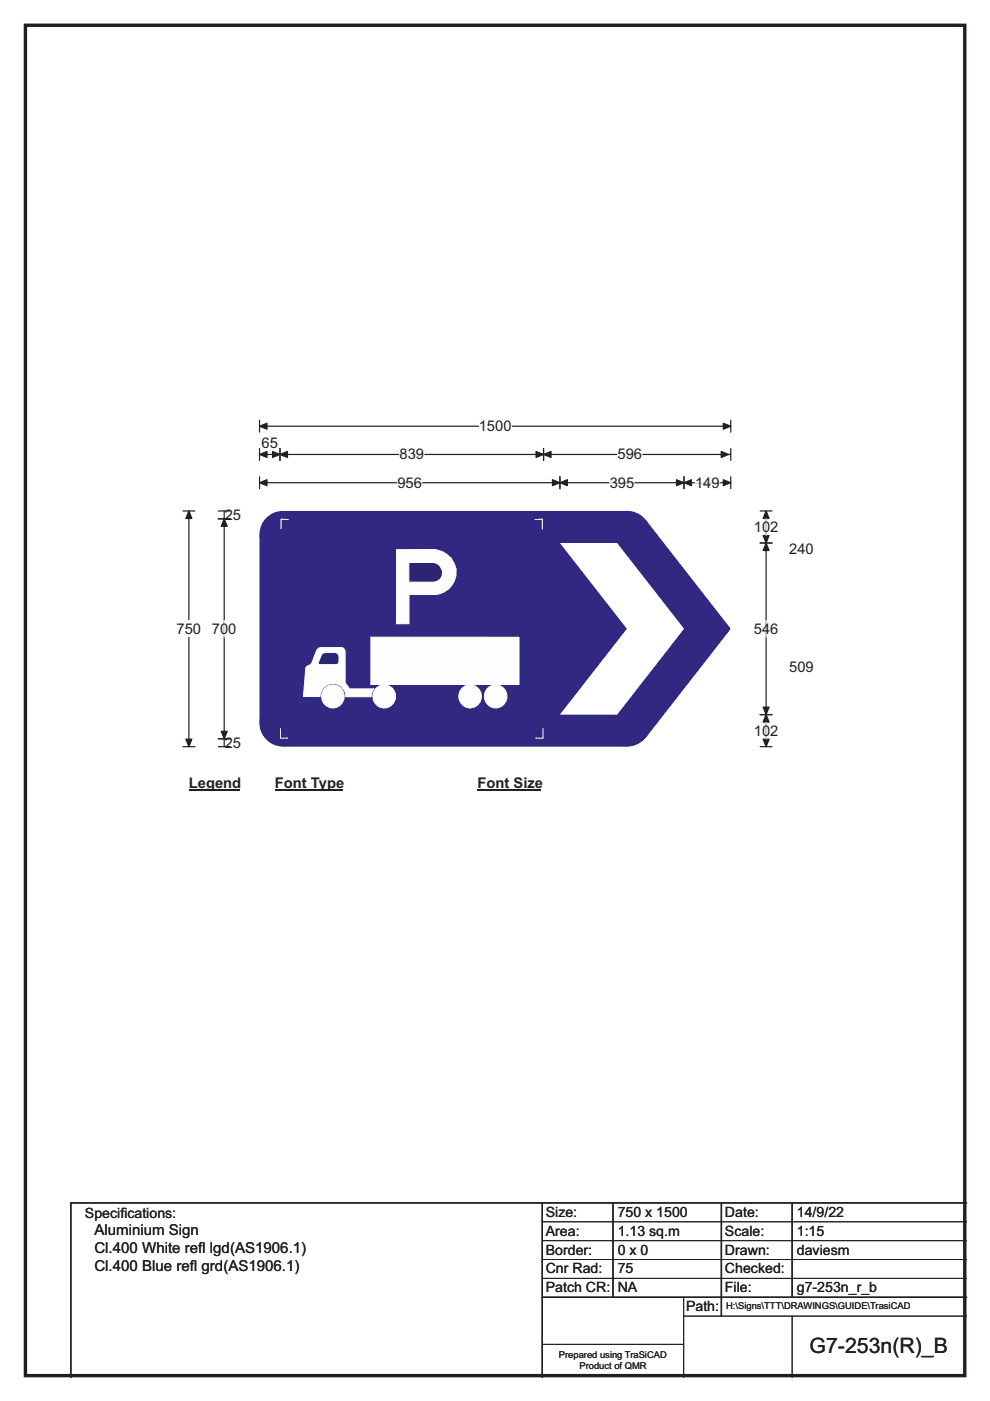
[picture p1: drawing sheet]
<svg xmlns="http://www.w3.org/2000/svg" width="210mm" height="297mm" viewBox="0 0 210 297" stroke-linecap="round" stroke-linejoin="round" font-family="sans-serif">
<path d="M5.4 5.4h199.2v286.3h-199.2z" fill="none" stroke="#231f20" stroke-width=".72"/>
<path d="M55 90.4h100M55 89.1v2.5M155 89.1v2.5" fill="none" stroke="#231f20" stroke-width=".25"/>
<g fill="#231f20" stroke="#231f20" stroke-width=".25">
<path d="M55 90.4l1.6-.7v1.3z" fill-rule="evenodd"/>
<path d="M153.4 89.7l1.6 .7-1.6 .6z" fill-rule="evenodd"/>
</g>
<path d="M101.6 88.6h6.9v3.5h-6.9z" fill="#fff"/>
<g fill="none" stroke="#231f20" stroke-width=".25">
<path d="M55 96.4h100M55 95.1v2.5M59.4 95.1v2.5M115.3 95.1v2.5M155 95.1v2.5M38.8 108.3h2.5M40.1 108.3v50M55 101.1v2.5M55 102.3h100M118.8 101.1v2.5M145.1 101.1v2.5M155 101.1v2.5"/>
<path d="M38.8 158.3h2.5"/>
</g>
<g fill="#231f20" stroke="#231f20" stroke-width=".25">
<path d="M59.4 96.4l1.6-.7v1.3z" fill-rule="evenodd"/>
<path d="M113.7 95.7l1.6 .7-1.6 .6z" fill-rule="evenodd"/>
<path d="M55 96.4l1.6-.7v1.3z" fill-rule="evenodd"/>
<path d="M57.8 95.7l1.6 .7-1.6 .6z" fill-rule="evenodd"/>
<path d="M115.3 96.4l1.6-.7v1.3z" fill-rule="evenodd"/>
<path d="M153 95.7l1.6 .7-1.6 .6z" fill-rule="evenodd"/>
<path d="M118.8 102.3l1.5-.6v1.3z" fill-rule="evenodd"/>
<path d="M143.5 101.7l1.6 .6-1.6 .7z" fill-rule="evenodd"/>
<path d="M55 102.3l1.6-.6v1.3z" fill-rule="evenodd"/>
<path d="M117.2 101.7l1.6 .6-1.6 .7z" fill-rule="evenodd"/>
<path d="M145.1 102.3l1.6-.6v1.3z" fill-rule="evenodd"/>
<path d="M153.4 101.7l1.6 .6-1.6 .7z" fill-rule="evenodd"/>
<path d="M40.1 108.3l.6 1.6h-1.3z" fill-rule="evenodd"/>
<path d="M39.4 156.7h1.3l-.6 1.6z" fill-rule="evenodd"/>
</g>
<path d="M84.7 96.4h5.3M131 96.4h5.2M84.3 102.3h5.2M129.3 102.3h5.2M147.4 102.3h5.2" fill="none" stroke="#fff" stroke-width=".25"/>
<path d="M37.5 131.6h5.2v3.5h-5.2z" fill="#fff"/>
<path d="M46.3 110h2.5M46.3 108.3h2.5M47.6 108.3v50M161.2 108.3h2.6M161.2 115.1h2.6M162.5 108.3v50M46.3 156.6h2.5M46.3 158.3h2.5M161.2 158.3h2.6M161.2 151.5h2.6" fill="none" stroke="#231f20" stroke-width=".25"/>
<g fill="#231f20" stroke="#231f20" stroke-width=".25">
<path d="M47.6 110l.6 1.6h-1.3z" fill-rule="evenodd"/>
<path d="M46.9 155h1.3l-.6 1.6z" fill-rule="evenodd"/>
<path d="M162.5 115.1l.6 1.6h-1.2z" fill-rule="evenodd"/>
<path d="M161.9 149.9h1.2l-.6 1.6z" fill-rule="evenodd"/>
<path d="M162.5 108.3l.6 1.6h-1.2z" fill-rule="evenodd"/>
<path d="M161.9 113.5h1.2l-.6 1.6z" fill-rule="evenodd"/>
<path d="M162.5 151.5l.6 1.6h-1.2z" fill-rule="evenodd"/>
<path d="M161.9 156.7h1.2l-.6 1.6z" fill-rule="evenodd"/>
</g>
<path d="M162.5 110v3.5M47.6 131.6v3.5M162.5 131.6v3.5M162.5 153.2v3.5" fill="none" stroke="#fff" stroke-width=".25"/>
<path d="M40.1 164.3h10.7v3.5h-10.7z" fill="#fff"/>
<path d="M40.1 167.6h10.7" fill="none" stroke="#231f20" stroke-width=".32"/>
<path d="M58.3 164.3h14.4v3.5h-14.4z" fill="#fff"/>
<path d="M58.3 167.6h14.4" fill="none" stroke="#231f20" stroke-width=".32"/>
<path d="M101.3 164.3h13.4v3.5h-13.4z" fill="#fff"/>
<path d="M101.3 167.6h13.4" fill="none" stroke="#231f20" stroke-width=".32"/>
<g fill="#fff">
<path d="M40.1 168.5h.8v3.5h-.8z"/>
<path d="M101.3 168.5h5.2v3.5h-5.2z"/>
</g>
<g fill="#312882">
<path d="M55 113.3l5-5h73.1l3.9 2 17.8 22.8v.4l-17.8 22.9-3.9 1.9h-73.1l-5-5z" fill-rule="evenodd"/>
<circle cx="60" cy="113.3" r="5"/>
<circle cx="60" cy="153.3" r="5"/>
<circle cx="133" cy="153.3" r="5"/>
<circle cx="154.6" cy="133.3" r=".33"/>
<circle cx="133" cy="113.3" r="5"/>
</g>
<path d="M118.8 115.1h12.1l14.2 18.2-14.2 18.2h-12.1l14.2-18.2z" fill-rule="evenodd" fill="#fff"/>
<path d="M61.2 110.1h-1.6v2.1M113.4 110.1h1.6v2.1M59.5 154.4v2.1h1.6M115.2 154.4v2.1h-1.7" fill="none" stroke="#fefefe" stroke-width=".21"/>
<g fill="#fefefe" stroke="#fefefe" stroke-width=".21">
<path d="M67.3 137.7l.2-.2 .7-.2h4.3l.3 .1 .4 .6v6.8l.9 1.3h5.2l-.5 1-.1 .6h-5.4a2.73 2.73 0 0 0-2.7-2.8 2.73 2.73 0 0 0-2.7 2.8h-3.5l.5-6.1 .1-.3 .9-.4 .3-.4z" fill-rule="evenodd"/>
<circle cx="70.6" cy="147.7" r="2.42"/>
<circle cx="81.5" cy="147.7" r="2.43"/>
</g>
<path d="M68.4 138.5l.4-.1h2.4l.5 .2a1.93 1.93 0 0 1 .2 1.9l-.4 .4-3.9-.1-.1-.4z" fill-rule="evenodd" fill="#2a2672" stroke="#fefefe" stroke-width=".21"/>
<g fill="#fefefe" stroke="#fefefe" stroke-width=".21">
<path d="M78.7 135.1h31.4v10h-31.4z" fill-rule="evenodd"/>
<path d="M84.1 116.5h8.2a4.8 4.8 0 0 1 4.3 3.7 4.8 4.8 0 0 1-2.2 5.2l-1.5 .6-.8 .1h-5.3v6.1h-2.7z" fill-rule="evenodd"/>
<circle cx="99.7" cy="147.7" r="2.42"/>
<circle cx="105.1" cy="147.7" r="2.42"/>
</g>
<path d="M86.7 119.3h5.4a2.11 2.11 0 0 1 1.8 2.1 2.11 2.11 0 0 1-2 2h-5.2z" fill-rule="evenodd" fill="#2a2672" stroke="#fefefe" stroke-width=".21"/>
<path d="M115 255v37M130 255v20M153 255v24M168 255v20M205 255h-190v37M115 275h90" fill="none" stroke="#231f20" stroke-width=".3"/>
<path d="M115 259h90M115 263h90M115 267h90M115 271h90M145 279h60M145 275v17M168 279v13M115 285h30" fill="none" stroke="#231f20" stroke-width=".21"/>
<text font-size="4.5" fill="#231f20" x="171.7" y="286.9">G7-253n(R)_B</text>
<g font-size="3.2" fill="#231f20">
<text x="20" y="261.9">Aluminium Sign</text>
<text x="20" y="265.8">Cl.400 White ref</text>
<text x="20" y="269.6">Cl.400 Blue ref</text>
<text x="40.3" y="269.6">l grd(AS1906.1)</text>
<text x="42" y="265.8">l lgd(AS1906.1)</text>
</g>
<g font-size="3.1" fill="#231f20">
<text x="55.5" y="95">65</text>
<text x="101.6" y="91.4">1500</text>
<text x="84.7" y="97.4">839</text>
<text x="131" y="97.4">596</text>
<text x="84.3" y="103.4">956</text>
<text x="129.3" y="103.4">395</text>
<text x="147.4" y="103.4">149</text>
<text x="47.7" y="110.2">25</text>
<text x="159.9" y="112.8">102</text>
<text x="167.4" y="117.4">240</text>
<text x="37.5" y="134.4">750</text>
<text x="45" y="134.4">700</text>
<text x="159.9" y="134.4">546</text>
<text x="167.4" y="142.4">509</text>
<text x="159.9" y="156">102</text>
<text x="47.7" y="158.5">25</text>
<text x="40.1" y="167.1">Legend</text>
<text x="58.3" y="167.1">Font Type</text>
<text x="101.3" y="167.1">Font Size</text>
</g>
<g font-size="3" fill="#231f20">
<text x="115.8" y="258">Size:</text>
<text x="131" y="258">750 x 1500</text>
<text x="153.8" y="258">Date:</text>
<text x="169" y="258">14/9/22</text>
<text x="18" y="258.2">Specif</text>
<text x="25.5" y="258.2">ications:</text>
<text x="115.8" y="262">Area:</text>
<text x="131" y="262">1.13 sq.m</text>
<text x="153.8" y="262">Scale:</text>
<text x="169" y="262">1:15</text>
<text x="115.8" y="266">Border:</text>
<text x="115.8" y="270">Cnr Rad:</text>
<text x="131" y="266">0 x 0</text>
<text x="131" y="270">75</text>
<text x="153.8" y="266">Drawn:</text>
<text x="153.8" y="270">Checked:</text>
<text x="169" y="266">daviesm</text>
<text x="115.8" y="274">Patch CR:</text>
<text x="131" y="274">NA</text>
<text x="153.8" y="274">File:</text>
<text x="169" y="274">g7-253n_r_b</text>
<text x="145.5" y="278">Path:</text>
</g>
<g font-size="2" fill="#231f20">
<text x="154" y="277.6">H:\Signs\TTT\DRAWINGS\GUIDE\TrasiCAD</text>
<text x="118.5" y="287.8">Prepared using TraSiCAD</text>
<text x="122.9" y="290.2">Product of QMR</text>
</g>
</svg>
